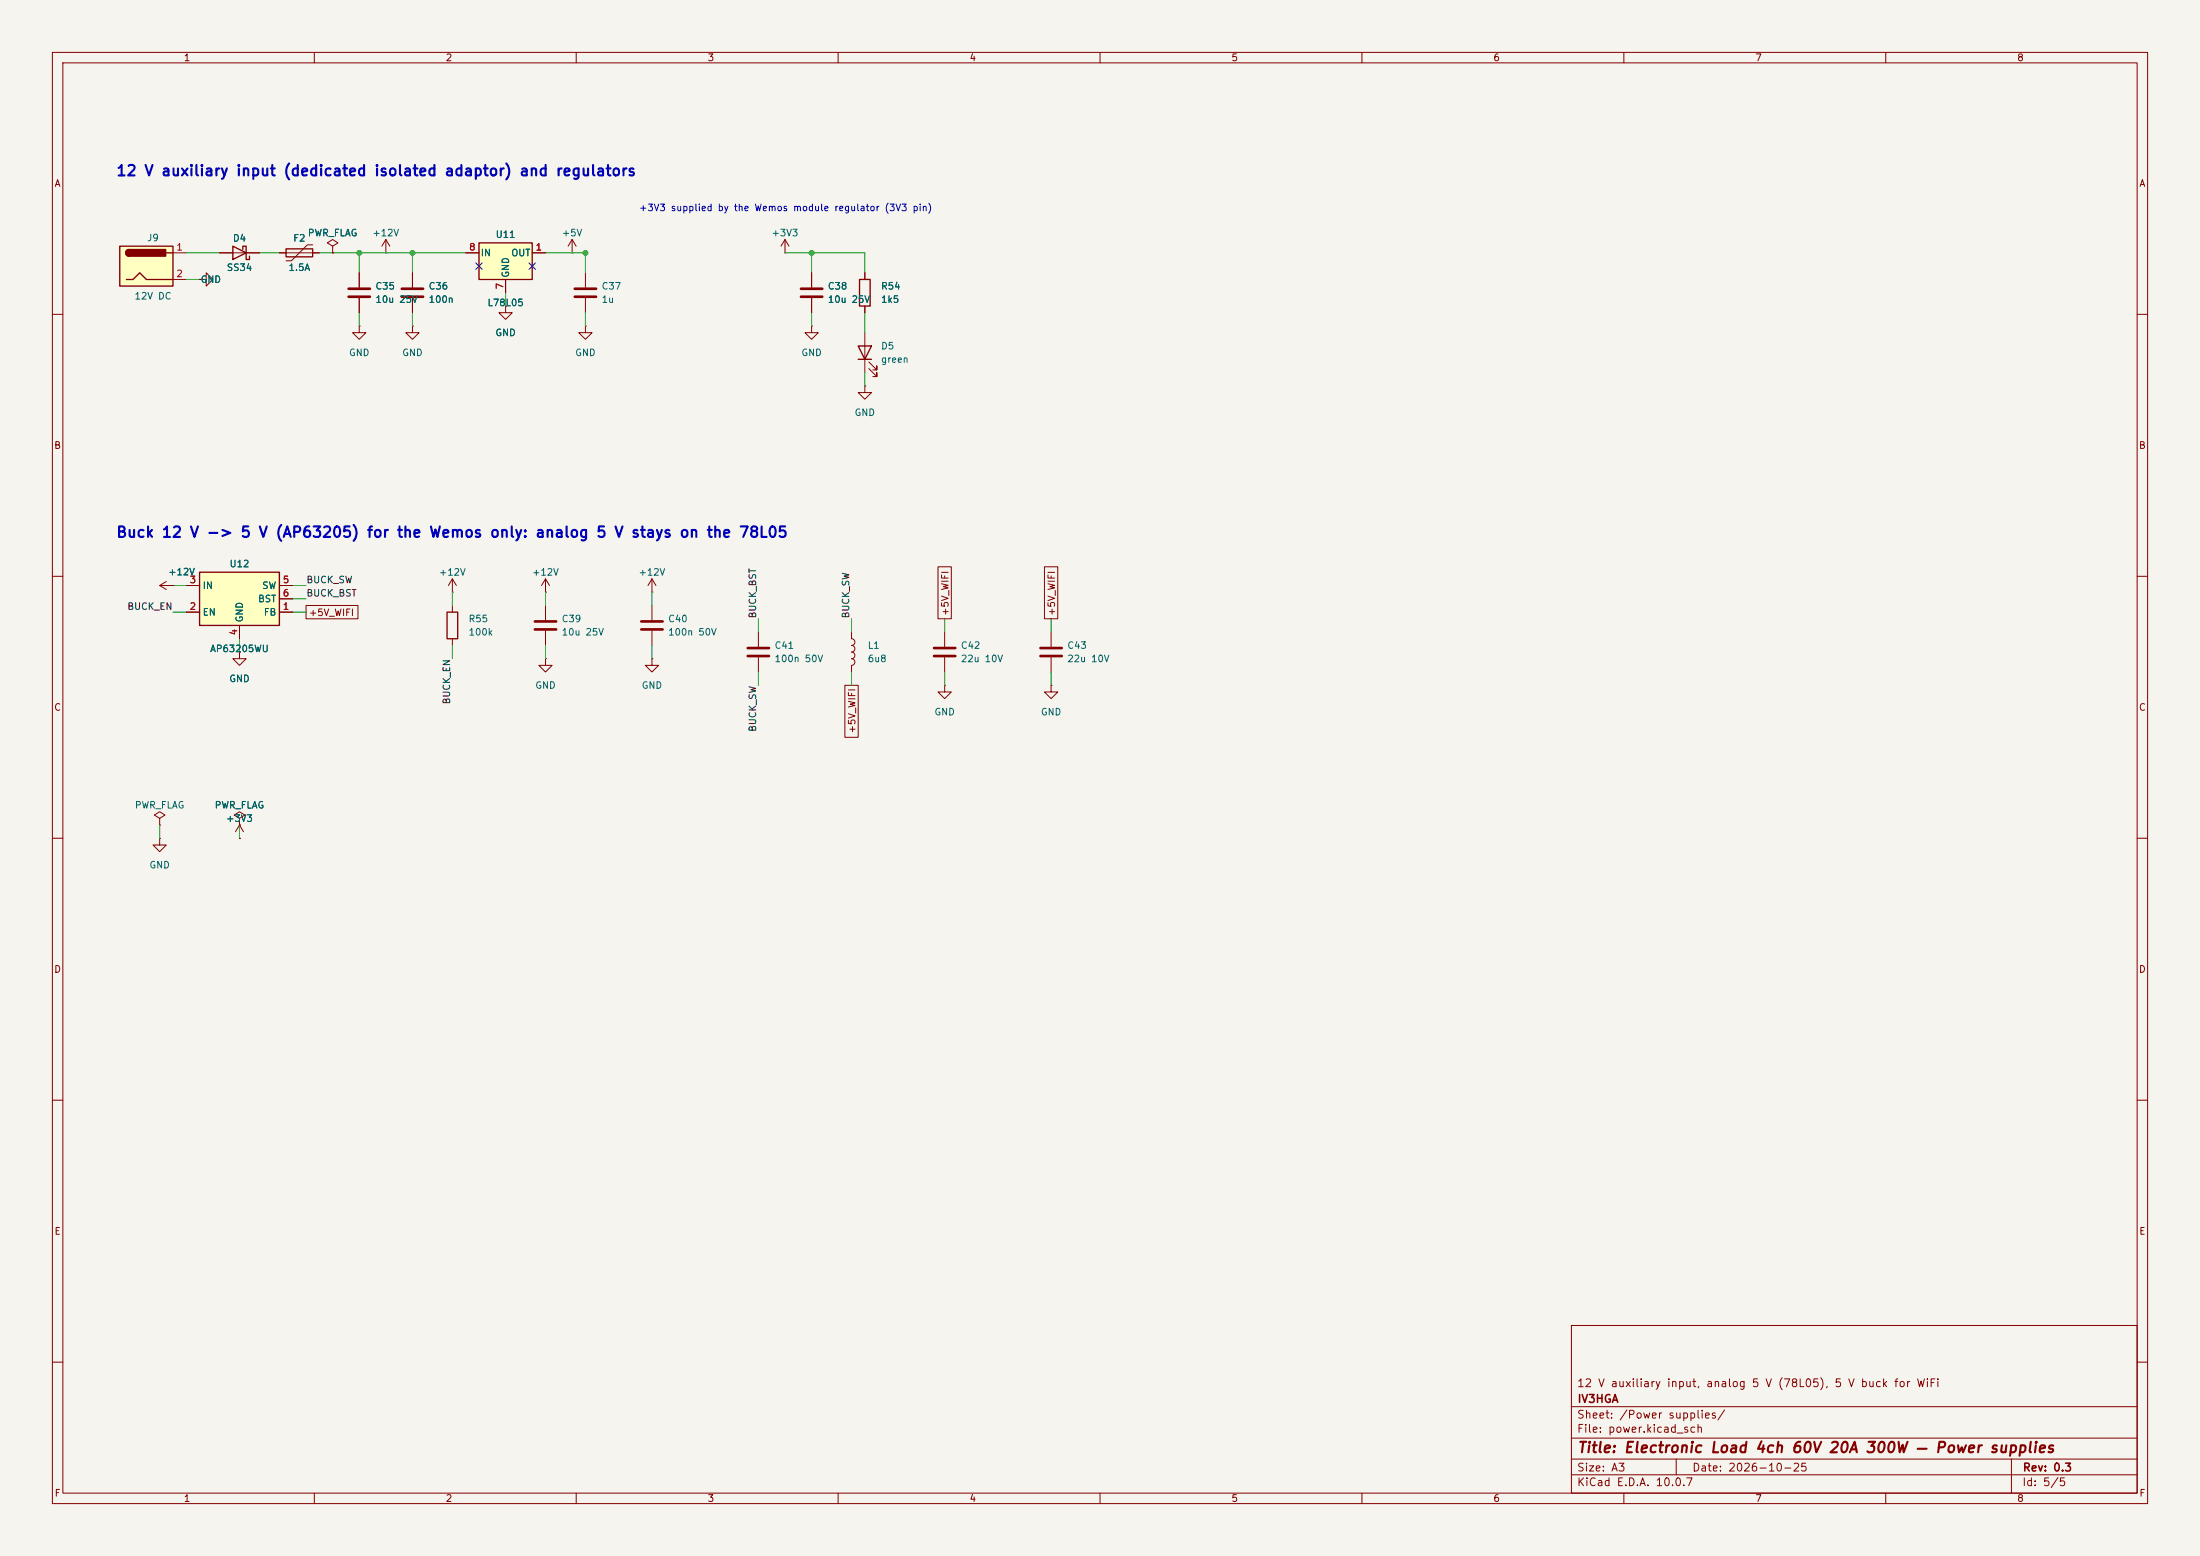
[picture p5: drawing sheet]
<svg xmlns="http://www.w3.org/2000/svg" width="420mm" height="297mm" viewBox="0 0 420 297" stroke-linecap="round" stroke-linejoin="round" font-family="sans-serif">
<path d="M0 0h420v297h-420z" fill="#f5f4ef" stroke="#f5f4ef" stroke-width=".19"/>
<g fill="none" stroke="#840000" stroke-width=".19">
<path d="M10 10h400v277h-400zM12 12h396v273h-396zM60 10v2M110 10v2M160 10v2M210 10v2M260 10v2M310 10v2M360 10v2M68.6 52.1v2.8M68.6 56.9v2.8M96.5 58.4v1.3h1.3l-1.3 1.3-1.3-1.3h1.3"/>
<path d="M96.5 58.4h.1M149.9 48.3h.1M149.9 45.7l-.8 1.3M149.9 45.7l.7 1.3M149.9 45.7v2.6M10 60h2M68.6 62.2v1.3h1.2l-1.2 1.3-1.3-1.3h1.3M68.6 62.2h.1M78.7 62.2v1.3h1.3l-1.3 1.3-1.2-1.3h1.2M78.7 62.2h.1M154.9 62.2v1.3h1.3l-1.3 1.3-1.2-1.3h1.2M154.9 62.2h.1"/>
<path d="M165.1 73.7v1.2h1.3l-1.3 1.3-1.3-1.3h1.3M165.1 73.7h.1M165.1 63.5v7.6M165.9 70.4l1.5 1.5v-.8v.8h-.8M165.9 69.1l1.5 1.5v-.7v.7h-.8M408 60h2M10 110h2M30.5 111.8l1.2 .7M30.5 111.8h2.5M31.7 111l-1.2 .8M33 111.8h.1M86.4 113h.1"/>
<path d="M86.4 110.5l-.8 1.3M86.4 110.5l.7 1.3M86.4 110.5v2.5M86.4 115.6v1.2M104.1 113h.1M104.1 110.5v2.5M104.1 115.6v2.8M104.1 110.5l-.7 1.3M104.1 110.5l.8 1.3M408 110h2M86.4 121.9v1.3M104.1 120.4v2.8"/>
<path d="M124.5 125.7v1.3h1.2l-1.2 1.3-1.3-1.3h1.3M124.5 125.7h.1M10 160h2M30.5 156.2l1-.6-1-.7-1 .7 1 .6v1.3M30.5 157.5h.1M45.7 157.5l-.7 1.3M45.7 157.5l.8 1.3M45.7 157.5v2.5M408 160h2M30.5 160v1.3h1.2l-1.2 1.3-1.3-1.3h1.3M30.5 160h.1M45.7 160h.1"/>
<path d="M10 210h2M408 210h2M300 253h108v32h-108zM10 260h2M300 278.5h108M300 274.5h108M300 268.5h108M320 278.5v3M384 278.5v6.5M408 260h2M60 285v2M110 285v2"/>
<path d="M160 285v2M210 285v2M260 285v2M300 281.5h108M310 285v2M360 285v2"/>
</g>
<path d="M163.8 66h2.6l-1.3 2.6zM163.8 68.6h2.6M85.3 116.8h2.1v5.1h-2.1z" fill="none" stroke="#840000" stroke-width=".25"/>
<path d="M66.5 55.1h4.1M66.5 56.6h4.1M102.1 118.6h4.1M102.1 120.1h4.1" fill="none" stroke="#840000" stroke-width=".51"/>
<path d="M22.9 47h10.1v7.6h-10.1z" fill="#ffffc2"/>
<path d="M22.9 47h10.1v7.6h-10.1zM24.1 53.3h1.3l1.3-1.2 1.2 1.2h5.1M24.6 47.6a.64 .64 0 0 0-.6 .7 .64 .64 0 0 0 .6 .6M31.7 48.3h1.3M44.4 47l2.6 1.3-2.6 1.2zM46.4 47.6v-.6h.6v2.5h.6v-.6M54.6 47.5h5.1v1.5h-5.1z" fill="none" stroke="#840000" stroke-width=".25"/>
<g fill="#840000" stroke="#840000" stroke-width=".25">
<path d="M24.2 47.8l.4-.2v1.3a.63 .63 0 0 1-.5-.4 .63 .63 0 0 1 .1-.7z"/>
<path d="M24.6 47.6h7v1.3h-7z"/>
</g>
<path d="M33 48.3h2.6M33 53.3h2.6M41.9 48.3h7.6M53.3 48.3h7.7M59.7 46.7h-1l-3.1 3.1h-1M45.7 124.5v1.2h1.3l-1.3 1.3-1.3-1.3h1.3M45.7 124.5h.1" fill="none" stroke="#840000" stroke-width=".19"/>
<path d="M38.1 109.2h15.2v10.2h-15.2z" fill="#ffffc2"/>
<path d="M38.1 109.2h15.2v10.2h-15.2z" fill="none" stroke="#840000" stroke-width=".25"/>
<g fill="none" stroke="#840000" stroke-width=".19">
<path d="M38.1 53.3h1.3v-1.2l1.2 1.2-1.2 1.3v-1.3M38.1 53.3h.1M78.7 52.1v2.8M78.7 56.9v2.8M109.2 48.3h.1M109.2 45.7l-.7 1.3M109.2 45.7l.8 1.3M109.2 45.7v2.6M111.8 52.1v2.8M111.8 56.9v2.8M111.8 62.2v1.3h1.2l-1.2 1.3-1.3-1.3h1.3M111.8 62.2h.1"/>
<path d="M35.6 116.8h2.5M35.6 111.8h2.5M45.7 119.4v2.5M53.3 116.8h2.6M53.3 111.8h2.6M53.3 114.3h2.6M124.5 113h.1M124.5 110.5v2.5M124.5 115.6v2.8M124.5 110.5l-.8 1.3M124.5 110.5l.7 1.3M124.5 120.4v2.8"/>
<path d="M162.6 120.7v1.2a.64 .64 0 0 1 .6 .7 .64 .64 0 0 1-.6 .6 .64 .64 0 0 1 .6 .6 .64 .64 0 0 1-.6 .7 .64 .64 0 0 1 .6 .6 .64 .64 0 0 1-.6 .6M162.6 125.7a.64 .64 0 0 1 .6 .7 .64 .64 0 0 1-.6 .6v1.3M180.3 120.7v2.7M180.3 125.5v2.8M200.7 130.8v1.3h1.2l-1.2 1.3-1.3-1.3h1.3M200.7 130.8h.1M200.7 120.7v2.7M200.7 125.5v2.8M45.7 156.2l1-.6-1-.7-1 .7 1 .6v1.3M45.7 157.5h.1"/>
</g>
<path d="M76.7 55.1h4.1M76.7 56.6h4.1M109.7 55.1h4.1M109.7 56.6h4.1M122.4 118.6h4.1M122.4 120.1h4.1M178.3 123.7h4.1M178.3 125.2h4.1M198.6 123.7h4.1M198.6 125.2h4.1" fill="none" stroke="#840000" stroke-width=".51"/>
<path d="M91.4 46.4h10.2v6.9h-10.2z" fill="#ffffc2"/>
<path d="M91.4 46.4h10.2v6.9h-10.2zM164.1 53.3h2v5.1h-2z" fill="none" stroke="#840000" stroke-width=".25"/>
<g fill="none" stroke="#840000" stroke-width=".19">
<path d="M38.1 53.3h.1M41.9 48.3h2.5M47 48.3h2.5M53.3 48.3h1.3M59.7 48.3h1.3M63.5 47l1-.6-1-.7-1 .7 1 .6v1.3M63.5 48.3h.1M68.6 52.1v2.8M68.6 56.9v2.8M73.7 48.3h.1M73.7 45.7l-.8 1.3M73.7 45.7l.7 1.3"/>
<path d="M73.7 45.7v2.6M78.7 52.1v2.8M78.7 56.9v2.8M88.9 48.3h2.5M96.5 58.4h.1M96.5 53.3v2.6M101.6 48.3h2.5M154.9 52.1v2.8M154.9 56.9v2.8M165.1 52.1v1.2M165.1 58.4v1.3M33 111.8h.1"/>
<path d="M35.6 116.8h2.5M35.6 111.8h2.5M45.7 119.4v2.5M53.3 116.8h2.6M53.3 111.8h2.6M53.3 114.3h2.6M58.4 115.6h9.9v2.5h-9.9zM179.1 108.2h2.5v9.9h-2.5zM199.4 108.2h2.5v9.9h-2.5zM45.7 124.5h.1M104.1 125.7v1.3h1.3l-1.3 1.3-1.2-1.3h1.2M104.1 125.7h.1"/>
<path d="M144.8 120.7v2.7M144.8 125.5v2.8M161.3 130.8h2.5v9.9h-2.5zM180.3 130.8v1.3h1.3l-1.3 1.3-1.2-1.3h1.2M180.3 130.8h.1M45.7 157.5h.1M45.7 160h.1"/>
</g>
<path d="M152.9 55.1h4.1M152.9 56.6h4.1M142.7 123.7h4.1M142.7 125.2h4.1" fill="none" stroke="#840000" stroke-width=".51"/>
<g fill="none" stroke="#009600" stroke-width=".19">
<path d="M35.6 48.3h6.3M35.6 53.3h2.5M49.5 48.3h3.8M61 48.3h27.9M68.6 48.3v3.8M68.6 59.7v2.5M78.7 48.3v3.8M78.7 59.7v2.5M96.5 55.9v2.5M104.1 48.3h7.7v3.8M111.8 59.7v2.5M149.9 48.3h15.2v3.8"/>
<path d="M154.9 48.3v3.8M154.9 59.7v2.5M165.1 59.7v3.8M165.1 71.1v2.6M33 116.8h2.6M33 111.8h2.6M55.9 116.8h2.5M55.9 111.8h2.5M55.9 114.3h2.5M86.4 113v2.6M104.1 113v2.6M124.5 113v2.6"/>
<path d="M144.8 118.1v2.6M162.6 118.1v2.6M180.3 118.1v2.6M200.7 118.1v2.6M45.7 121.9v2.6M86.4 123.2v2.5M104.1 123.2v2.5M124.5 123.2v2.5M144.8 128.3v2.5M162.6 128.3v2.5M180.3 128.3v2.5M200.7 128.3v2.5"/>
<path d="M30.5 157.5v2.5M45.7 157.5v2.5"/>
</g>
<path d="M90.8 50.2l1.2 1.2M92 50.2l-1.2 1.2M101 50.2l1.2 1.2M102.2 50.2l-1.2 1.2" fill="none" stroke="#000084" stroke-width=".19"/>
<g fill="#009600" stroke="#009600" stroke-width=".19">
<circle cx="111.8" cy="48.3" r=".46"/>
<circle cx="154.9" cy="48.3" r=".46"/>
<circle cx="68.6" cy="48.3" r=".46"/>
<circle cx="78.7" cy="48.3" r=".46"/>
</g>
<g font-size="2" fill="#0000c2">
<text x="22.1" y="34.1">12 V auxiliary input (dedicated isolated adaptor) and regulators</text>
<text x="22.1" y="103.1">Buck 12 V -&gt; 5 V (AP63205) for the Wemos only: analog 5 V stays on the 78L05</text>
</g>
<text font-size="2" fill="#840000" x="301" y="277.8">Title: Electronic Load 4ch 60V 20A 300W — Power supplies</text>
<g font-size="1.5" fill="#840000">
<text x="300.9" y="265.1">12 V auxiliary input, analog 5 V (78L05), 5 V buck for WiFi</text>
<text x="301" y="268.1">IV3HGA</text>
<text x="300.9" y="273.8">File: power.kicad_sch</text>
<text x="300.9" y="271.1">Sheet: /Power supplies/</text>
<text x="300.9" y="281.2">Size: A3</text>
<text x="322.9" y="281.2">Date: 2026-10-25</text>
<text x="386" y="281.2">Rev: 0.3</text>
<text x="300.9" y="284">KiCad E.D.A. 10.0.7</text>
<text x="385.9" y="284">Id: 5/5</text>
</g>
<g font-size="1.3" fill="#840000">
<text x="35" y="12">1</text>
<text x="85" y="12">2</text>
<text x="135" y="12">3</text>
<text x="185" y="12">4</text>
<text x="235" y="12">5</text>
<text x="285" y="12">6</text>
<text x="335" y="12">7</text>
<text x="385" y="12">8</text>
<text x="10.3" y="36">A</text>
<text x="408.3" y="36">A</text>
<text x="10.2" y="86">B</text>
<text x="408.2" y="86">B</text>
<text x="58.9" y="117.9">+5V_WIFI</text>
<text x="181.4" y="117.7" transform="rotate(-90 181.4 117.7)">+5V_WIFI</text>
<text x="201.7" y="117.7" transform="rotate(-90 201.7 117.7)">+5V_WIFI</text>
<text x="10.2" y="136">C</text>
<text x="408.2" y="136">C</text>
<text x="163.6" y="140.1" transform="rotate(-90 163.6 140.1)">+5V_WIFI</text>
<text x="10.2" y="186">D</text>
<text x="408.2" y="186">D</text>
<text x="10.3" y="236">E</text>
<text x="408.3" y="236">E</text>
<text x="10.3" y="286">F</text>
<text x="35" y="287">1</text>
<text x="85" y="287">2</text>
<text x="135" y="287">3</text>
<text x="185" y="287">4</text>
<text x="235" y="287">5</text>
<text x="285" y="287">6</text>
<text x="335" y="287">7</text>
<text x="385" y="287">8</text>
<text x="408.3" y="286">F</text>
</g>
<text font-size="1.3" fill="#0000c2" x="121.9" y="40.6">+3V3 supplied by the Wemos module regulator (3V3 pin)</text>
<g font-size="1.3" fill="#006464">
<text x="28" y="46.4">J9</text>
<text x="44.4" y="46.4">D4</text>
<text x="55.9" y="46.4">F2</text>
<text x="58.7" y="45.4">PWR_FLAG</text>
<text x="71" y="45.4">+12V</text>
<text x="94.5" y="45.7">U11</text>
<text x="107.2" y="45.4">+5V</text>
<text x="147.2" y="45.4">+3V3</text>
<text x="43.2" y="52">SS34</text>
<text x="55" y="52">1.5A</text>
<text x="91.7" y="49.2">IN</text>
<text x="97.5" y="53.1" transform="rotate(-90 97.5 53.1)">GND</text>
<text x="97.5" y="49.2">OUT</text>
<text x="25.6" y="57.5">12V DC</text>
<text x="38.2" y="54.3">GND</text>
<text x="71.6" y="55.6">C35</text>
<text x="71.6" y="58.1">10u 25V</text>
<text x="81.7" y="55.6">C36</text>
<text x="81.7" y="58.1">100n</text>
<text x="92.9" y="58.7">L78L05</text>
<text x="114.7" y="55.6">C37</text>
<text x="114.7" y="58.1">1u</text>
<text x="157.9" y="55.6">C38</text>
<text x="157.9" y="58.1">10u 25V</text>
<text x="168.1" y="55.6">R54</text>
<text x="168.1" y="58.1">1k5</text>
<text x="94.5" y="64.5">GND</text>
<text x="66.5" y="68.3">GND</text>
<text x="76.7" y="68.3">GND</text>
<text x="109.7" y="68.3">GND</text>
<text x="152.9" y="68.3">GND</text>
<text x="168.1" y="67">D5</text>
<text x="168.1" y="69.5">green</text>
<text x="163" y="79.7">GND</text>
<text x="32" y="110.1">+12V</text>
<text x="38.6" y="112.7">IN</text>
<text x="43.7" y="108.6">U12</text>
<text x="49.9" y="112.7">SW</text>
<text x="83.7" y="110.2">+12V</text>
<text x="101.5" y="110.2">+12V</text>
<text x="121.8" y="110.2">+12V</text>
<text x="38.6" y="117.8">EN</text>
<text x="46.7" y="118.9" transform="rotate(-90 46.7 118.9)">GND</text>
<text x="49.2" y="115.3">BST</text>
<text x="50.2" y="117.8">FB</text>
<text x="89.3" y="119.1">R55</text>
<text x="107.1" y="119.1">C39</text>
<text x="127.4" y="119.1">C40</text>
<text x="40" y="124.8">AP63205WU</text>
<text x="89.3" y="121.6">100k</text>
<text x="107.1" y="121.6">10u 25V</text>
<text x="127.4" y="121.6">100n 50V</text>
<text x="147.8" y="124.2">C41</text>
<text x="165.5" y="124.2">L1</text>
<text x="183.3" y="124.2">C42</text>
<text x="203.6" y="124.2">C43</text>
<text x="43.7" y="130.5">GND</text>
<text x="102.1" y="131.8">GND</text>
<text x="122.4" y="131.8">GND</text>
<text x="147.8" y="126.7">100n 50V</text>
<text x="165.5" y="126.7">6u8</text>
<text x="183.3" y="126.7">22u 10V</text>
<text x="203.6" y="126.7">22u 10V</text>
<text x="178.3" y="136.9">GND</text>
<text x="198.6" y="136.9">GND</text>
<text x="25.6" y="154.6">PWR_FLAG</text>
<text x="40.9" y="154.6">PWR_FLAG</text>
<text x="43.1" y="157.2">+3V3</text>
<text x="28.4" y="166.1">GND</text>
</g>
<g font-size="1.3" fill="#a90000">
<text x="33.6" y="48.1">1</text>
<text x="33.6" y="53.2">2</text>
<text x="89.4" y="48.1">8</text>
<text x="102.1" y="48.1">1</text>
<text x="96.4" y="55.3" transform="rotate(-90 96.4 55.3)">7</text>
<text x="36.1" y="111.6">3</text>
<text x="53.9" y="111.6">5</text>
<text x="36.1" y="116.7">2</text>
<text x="53.9" y="116.7">1</text>
<text x="53.9" y="114.2">6</text>
<text x="45.6" y="121.4" transform="rotate(-90 45.6 121.4)">4</text>
</g>
<g font-size="1.3" fill="#0f0f0f">
<text x="58.4" y="111.6">BUCK_SW</text>
<text x="24.2" y="116.7">BUCK_EN</text>
<text x="58.4" y="114.2">BUCK_BST</text>
<text x="144.7" y="118.1" transform="rotate(-90 144.7 118.1)">BUCK_BST</text>
<text x="162.4" y="118.1" transform="rotate(-90 162.4 118.1)">BUCK_SW</text>
<text x="86.2" y="134.5" transform="rotate(-90 86.2 134.5)">BUCK_EN</text>
<text x="144.7" y="139.8" transform="rotate(-90 144.7 139.8)">BUCK_SW</text>
</g>
</svg>
